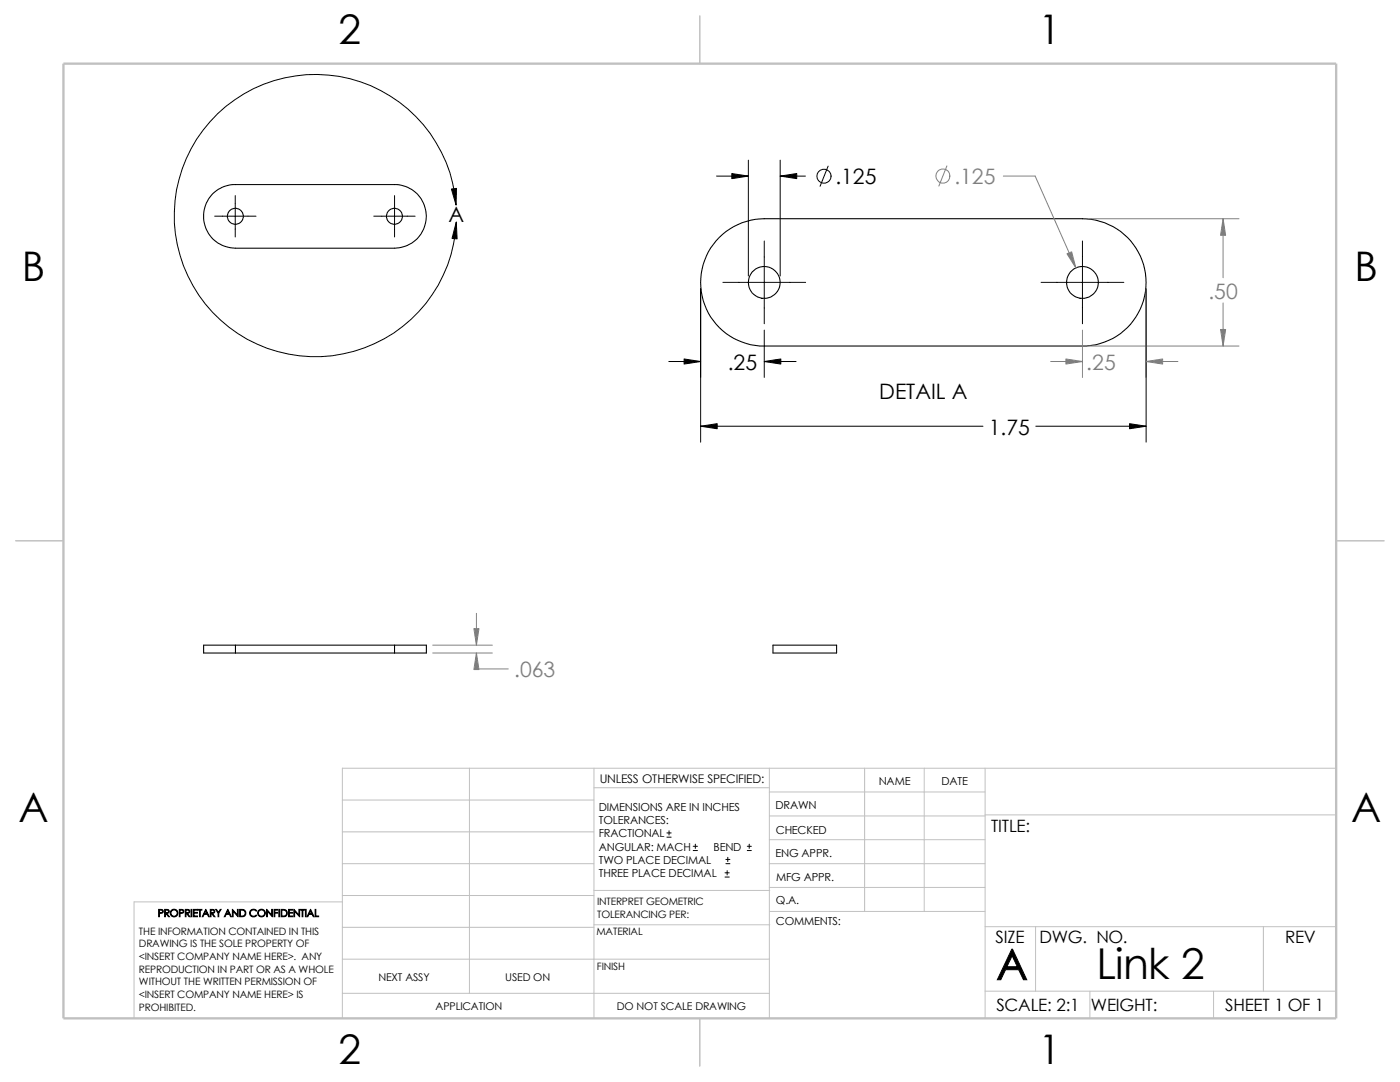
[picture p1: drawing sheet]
<svg xmlns="http://www.w3.org/2000/svg" width="279mm" height="216mm" viewBox="0 0 279 216" stroke-linecap="round" stroke-linejoin="round" font-family="sans-serif">
<g fill="none" stroke="#c0c0c0" stroke-width=".2">
<path d="M68.3 159.6h50.2M93.7 153.3v44.9M118.5 153.3v49.9M118.5 157.2h35M153.5 153.3v49.9M153.5 158h43.1M172.6 153.3v28.6M184.4 153.3v28.6M196.6 153.3v49.9M266.7 153.3h-198.4v49.9M68.3 178.7h50.2M68.3 172.3h50.2"/>
<path d="M68.3 166h50.2M68.3 180h-41.5v23.2M118.5 177.7h35.1M153.5 162.8h43.1M153.5 167.6h43.1M153.5 172.3h43.1M153.5 177.1h43.1M196.6 162.6h70.1M68.3 198.2h85.2M68.3 191.4h85.2M68.3 185h50.2M118.5 184.5h35.1"/>
<path d="M153.6 181.9h43M196.6 184.9h70.1M196.6 197.8h70.1M206.7 184.9v12.9M217.5 197.8v5.4M242.2 197.8v5.4M252.1 184.9v12.9"/>
</g>
<path d="M139.7 3.2v9.5M3.1 107.9h9.6M266.7 107.9h9.5M139.7 203.2v9.5" fill="none" stroke="#c0c0c0" stroke-width=".21"/>
<path d="M12.7 12.7h254v190.5h-254z" fill="none" stroke="#c0c0c0" stroke-width=".47"/>
<g fill="none" stroke="#000" stroke-width=".21">
<path d="M42.5 38.7a6.3 6.3 0 0 1 4.5-1.9h31.7a6.4 6.4 0 0 1 6.4 6.4 6.4 6.4 0 0 1-6.4 6.3h-31.7a6.4 6.4 0 0 1-5.9-3.9 6.4 6.4 0 0 1 1.4-6.9zM143.6 47.4a13 13 0 0 1 8.9-3.8h63.5a12.7 12.7 0 0 1 12.7 12.7 12.7 12.7 0 0 1-12.7 12.7h-63.5a12.7 12.7 0 0 1-11.7-7.8 12.7 12.7 0 0 1 2.8-13.8zM47 128.7v1.6M47 130.3h31.7M47 128.7h31.7M47 128.7h-6.4v1.6h6.4M78.7 128.7v1.6M78.7 128.7h6.4v1.6h-6.4M154.3 128.7h12.7v1.6h-12.7z"/>
<circle cx="47" cy="43.2" r="1.59"/>
<circle cx="78.7" cy="43.2" r="1.59"/>
<circle cx="152.5" cy="56.4" r="3.2"/>
<circle cx="216" cy="56.4" r="3.2"/>
</g>
<g fill="none" stroke="#808080" stroke-width=".2">
<path d="M189 33.1l-1.6 4M200.2 35.1h6.4l8.1 18.4M217.3 43.6h30M228.7 57.6v17.7M244.1 43.6v11.8M209.7 72.1h6.3M216 65.9v9.4M217.3 69h30M228.7 72.1h6.4M244.1 60.5v8.5M86.4 130.3h11.9M86.4 128.7h11.9"/>
<path d="M95.1 130.3v3.2h6.3M95.1 122.4v6.3"/>
<circle cx="188.2" cy="35.1" r="1.41"/>
</g>
<g fill="#808080" stroke="#808080" stroke-width=".2">
<path d="M95.1 130.3l.5 3.3h-1z"/>
<path d="M94.6 125.4h1l-.5 3.3z"/>
<path d="M228.7 72.1l3.3-.5v1z"/>
<path d="M212.7 71.6l3.3 .5-3.3 .5z"/>
<path d="M243.6 65.7h1l-.5 3.3z"/>
<path d="M244.1 43.6l.5 3.3h-1z"/>
<path d="M212.9 50.6l1-.4 .8 3.3z"/>
</g>
<g fill="none" stroke="#000" stroke-width=".2">
<path d="M46.9 39v8.3M78.7 39v8.3M143 35.1h6.4M149.4 32v23.1M155.7 35.1h5M155.7 32v23.1M165.3 33.1l-1.6 4.1M42.8 43.1h8.3M74.6 43.1h8.2M91 40.9a28.2 28.2 0 0 0-42.9-21.9 28.2 28.2 0 0 0 .6 48.2 28.2 28.2 0 0 0 42.4-22.9M139.8 57.6v30.6M144.3 56.3h16.5"/>
<path d="M152.5 48.1v16.5M207.8 56.3h16.5M216 48.1v16.5M228.7 57.6v30.6M133.5 72.1h6.3M152.5 65.9v9.4M152.5 72.1h6.4M139.8 85h56.4M206.7 85h22M133.1 167h.8M133.1 166.2h.8M133.5 165.8v.8"/>
<path d="M138.3 169.7h.9M138.3 168.9h.9M138.8 168.4v.9M144.7 175h.8M144.7 174.2h.8M144.9 172.3h.8M144.9 171.5h.8M145.1 173.7v.9M145.2 171.1v.8M149.1 169.7h.8M149.1 168.9h.8M149.5 168.4v.9"/>
<circle cx="164.5" cy="35.2" r="1.4"/>
</g>
<path d="M146 34.6l3.4 .5-3.4 .5zM155.7 35.1l3.3-.5v1zM90.1 37.7l1-.1-.1 3.3zM91.1 44.3l.1 3.4-1-.1zM136.5 71.6l3.3 .5-3.3 .5zM152.5 72.1l3.3-.5v1zM139.8 85l3.3-.5v1.1zM225.4 84.5l3.3 .5-3.3 .6z" fill="#000" stroke="#000" stroke-width=".2"/>
<g font-size="8.5">
<text x="198.8" y="195.5">A</text>
<text x="218.8" y="195.3">Link 2</text>
</g>
<g font-size="8.1">
<text x="67.6" y="8.8">2</text>
<text x="207.3" y="8.8">1</text>
<text x="4.4" y="56.1">B</text>
<text x="270.3" y="56.1">B</text>
<text x="3.7" y="164.1">A</text>
<text x="269.6" y="164.1">A</text>
<text x="67.6" y="212.3">2</text>
<text x="207.3" y="212.3">1</text>
</g>
<g font-size="4.2">
<text x="166.7" y="36.8">.125</text>
<text x="89.5" y="44.2">A</text>
<text x="145.2" y="73.8">.25</text>
<text x="175.5" y="79.6">DETAIL A</text>
<text x="197.3" y="86.7">1.75</text>
</g>
<g font-size="4.2" fill="#808080">
<text x="190.5" y="36.8">.125</text>
<text x="241.2" y="59.6">.50</text>
<text x="216.8" y="73.8">.25</text>
<text x="102.6" y="135.2">.063</text>
</g>
<g font-size="3.4">
<text x="197.8" y="166">TITLE:</text>
<text x="198.7" y="188.1">SIZE</text>
<text x="207.5" y="188.1">DWG. NO.</text>
<text x="256.5" y="188.2">REV</text>
<text x="198.8" y="201.7">SCALE: 2:1</text>
<text x="217.7" y="201.8">WEIGHT:</text>
<text x="244.5" y="201.7">SHEET 1 OF 1</text>
</g>
<text font-size="2.4" x="119.7" y="156.2">UNLESS OTHERWISE SPECIFIED:</text>
<g font-size="2.2">
<text x="119.5" y="161.8">DIMENSIONS ARE IN INCHES</text>
<text x="154.8" y="161.5">DRAWN</text>
<text x="175.4" y="156.7">NAME</text>
<text x="187.9" y="156.7">DATE</text>
<text x="119.5" y="164.4">TOLERANCES:</text>
<text x="119.5" y="167.1">FRACTIONAL</text>
<text x="154.8" y="166.3">CHECKED</text>
<text x="119.5" y="172.4">TWO PLACE DECIMAL</text>
<text x="119.5" y="169.8">ANGULAR: MACH</text>
<text x="142.4" y="169.8">BEND</text>
<text x="154.8" y="171">ENG APPR.</text>
<text x="119.5" y="175">THREE PLACE DECIMAL</text>
<text x="154.9" y="175.7">MFG APPR.</text>
<text x="154.9" y="184.7">COMMENTS:</text>
<text x="154.9" y="180.5">Q.A.</text>
</g>
<g font-size="2.1">
<text x="75.5" y="195.7">NEXT ASSY</text>
<text x="100.8" y="195.7">USED ON</text>
<text x="86.9" y="201.5">APPLICATION</text>
<text x="123.1" y="201.6">DO NOT SCALE DRAWING</text>
</g>
<g font-size="2">
<text x="31.5" y="182.9">PROPRIETARY AND CONFIDENTIAL</text>
<text x="119.2" y="183.1">TOLERANCING PER:</text>
<text x="119.2" y="180.6">INTERPRET GEOMETRIC</text>
<text x="27.7" y="186.5">THE INFORMATION CONTAINED IN THIS</text>
<text x="27.7" y="189.1">DRAWING IS THE SOLE PROPERTY OF</text>
<text x="27.7" y="191.6">&lt;INSERT COMPANY NAME HERE&gt;. ANY</text>
<text x="119" y="186.6">MATERIAL</text>
<text x="27.7" y="194.1">REPRODUCTION IN PART OR AS A WHOLE</text>
<text x="27.7" y="196.6">WITHOUT THE WRITTEN PERMISSION OF</text>
<text x="119.1" y="193.5">FINISH</text>
<text x="27.7" y="199.1">&lt;INSERT COMPANY NAME HERE&gt; IS</text>
<text x="27.7" y="201.7">PROHIBITED.</text>
</g>
</svg>
